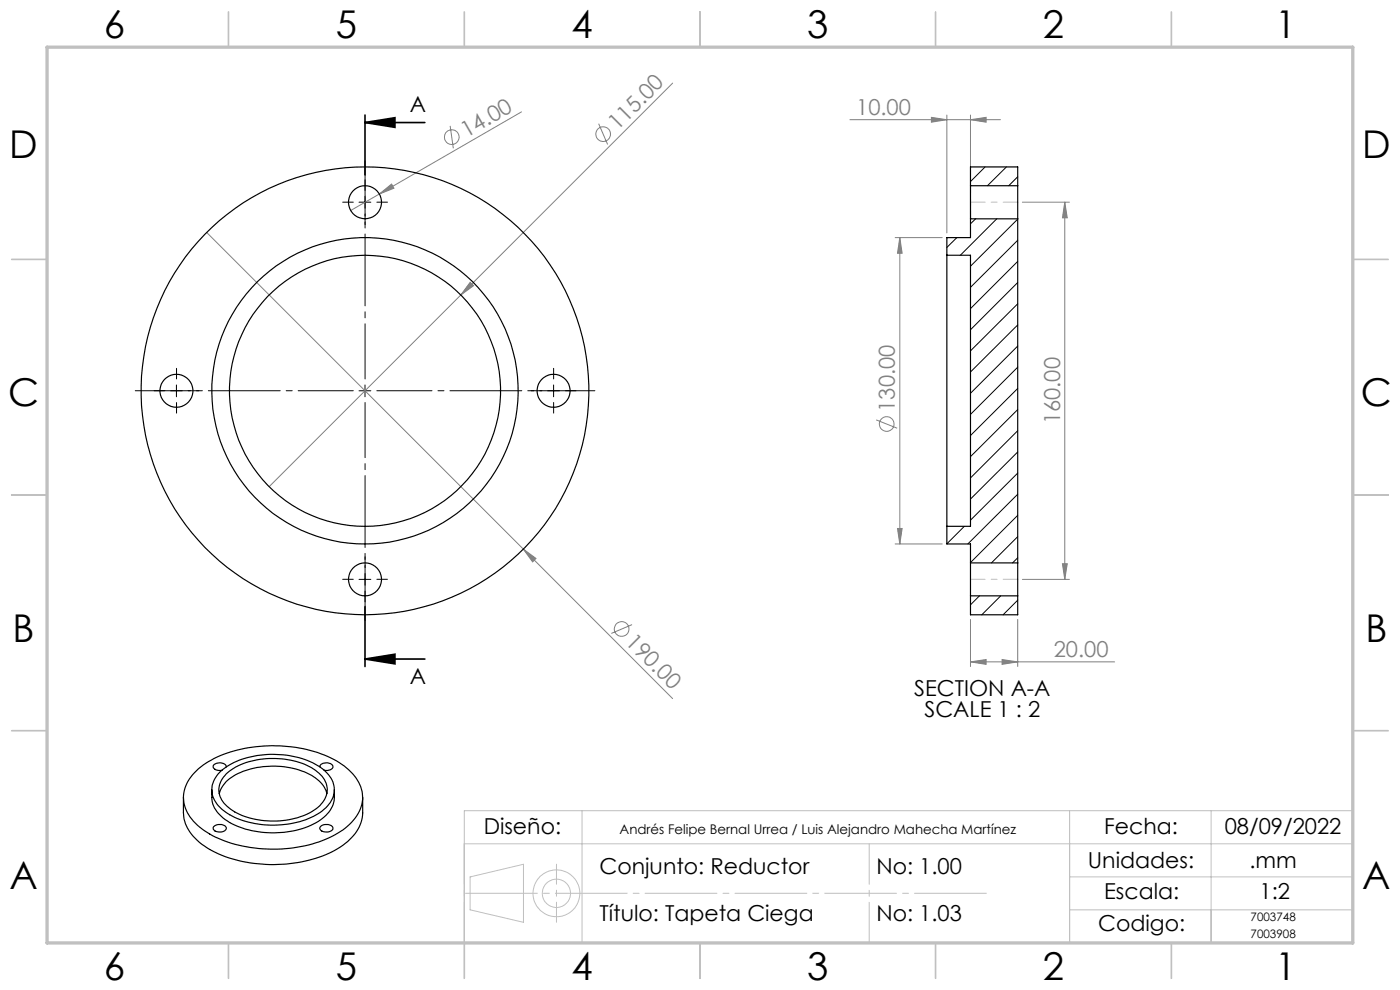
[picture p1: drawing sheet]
<svg xmlns="http://www.w3.org/2000/svg" width="297mm" height="210mm" viewBox="0 0 297 210" stroke-linecap="round" stroke-linejoin="round" font-family="sans-serif">
<g fill="none" stroke="#808080" stroke-width=".21">
<path d="M142.7 17.6l-85.6 85.6M95.5 26.7l.7 4.8M110.6 23.7l-30.1 17.5M127 26.2l1.9 4.4M180.3 25.4h31.9M197.6 24.9l3.3 .5-3.3 .5zM200.9 24.4v25M205.9 25.4l3.3-.5v1zM205.9 24.4v21M43.9 49.3l67.1 67.2M80.5 41.2l2.6-2.2 .5 .9zM80.5 41.2l-6.1 3.5"/>
<path d="M99.7 59.9l.8 .7-2.7 2zM189.9 50.4h10M190.9 50.4l.5 3.3h-1zM190.9 50.4v65M216.9 42.9h10M225.9 42.9l.5 3.3h-1zM225.9 42.9v80M185.9 89.1l4.4 1.7M111 116.5l2.7 2-.7 .7zM111 116.5l31.7 31.7M189.9 115.4h10M190.4 112.1h1l-.5 3.3z"/>
<path d="M225.4 119.6h1l-.5 3.3zM134.1 132.5l-4.4 1.9M205.9 131.4v10M212.6 139.9l3.3 .5-3.3 .5zM215.9 131.4v10M216.9 122.9h10M205.9 140.4l3.3-.5v1zM205.9 140.4h30.6"/>
<circle cx="95.8" cy="29.1" r="1.56"/>
<circle cx="127.9" cy="28.5" r="1.55"/>
<circle cx="188.1" cy="90" r="1.56"/>
<circle cx="131.9" cy="133.4" r="1.57"/>
</g>
<path d="M77.4 26h12.7M77.4 24.4v12.7M77.4 26l6.4-1v2zM77.4 128.7v12.7M77.4 139.8h12.7M77.4 139.8l6.4-1v2z" fill="none" stroke="#000" stroke-width=".35"/>
<g fill="none" stroke="#c0c0c0" stroke-width=".21">
<path d="M98.5 179h188.5M123.5 172v28M226.9 172v28M256.9 172v28M287 172h-188.5v28h50M99.7 186l11.4-2.7v12.3l-11.4-2.6zM226.9 186h60.1M226.9 193h60.1"/>
<circle cx="118" cy="189.5" r="3"/>
<circle cx="118" cy="189.5" r="5"/>
</g>
<path d="M74.9 82.9h-46.2M77.4 80.4v-46.3M77.4 85.4v46.2M79.9 82.9h46.3" fill="none" stroke="#000" stroke-width=".21" stroke-dasharray="15.2 1.3 1.3 1.3" stroke-dashoffset="3.5"/>
<g fill="none" stroke="#000" stroke-width=".21" stroke-dasharray="15.2 1.3 1.3 1.3">
<path d="M74.9 42.9h-2.2M77.4 40.4v-2.3M77.4 45.4v2.2M79.9 42.9h2.3M34.9 82.9h-2.2M37.4 80.4v-2.3M37.4 85.4v2.2M39.9 82.9h2.3M114.9 82.9h-2.2M117.4 80.4v-2.3M117.4 85.4v2.2M119.9 82.9h2.3"/>
<path d="M74.9 122.9h-2.2M77.4 120.4v-2.3M77.4 125.4v2.2M79.9 122.9h2.3"/>
</g>
<path d="M76.2 42.9h2.5M77.4 41.7v2.5M36.2 82.9h2.5M37.4 81.7v2.5M76.2 82.9h2.5M77.4 81.7v2.5M116.2 82.9h2.5M117.4 81.7v2.5M76.2 122.9h2.5M77.4 121.7v2.4" fill="none" stroke="#000" stroke-width=".21"/>
<path d="M98.5 179v21M184.4 200v-21" fill="none" stroke="#c0c0c0" stroke-width=".21" stroke-dasharray="15.2 1.3 1.3 1.3" stroke-dashoffset="6.6"/>
<path d="M98.5 189.5h111" fill="none" stroke="#c0c0c0" stroke-width=".21" stroke-dasharray="15.2 1.3 1.3 1.3" stroke-dashoffset="-.3"/>
<path d="M118.1 195.6v-12.3" fill="none" stroke="#c0c0c0" stroke-width=".21" stroke-dasharray="15.2 1.3 1.3 1.3" stroke-dashoffset="11"/>
<path d="M205.9 39.4v7" fill="none" stroke="#c0c0c0" stroke-width=".21" stroke-dasharray="15.2 1.3 1.3 1.3" stroke-dashoffset="13.6"/>
<path d="M205.9 46.4v-3.5" fill="none" stroke="#c0c0c0" stroke-width=".21" stroke-dasharray="15.2 1.3 1.3 1.3"/>
<path d="M205.9 42.9h10M205.9 122.9h10" fill="none" stroke="#c0c0c0" stroke-width=".21" stroke-dasharray="15.2 1.3 1.3 1.3" stroke-dashoffset="12.1"/>
<g fill="none" stroke="#c0c0c0" stroke-width=".35">
<path d="M48.5 2.5v7.5M98.5 2.5v7.5M148.5 2.5v7.5M198.5 2.5v7.5M248.5 2.5v7.5M2.5 55h7.5M287 55h7.5M2.5 105h7.5M287 105h7.5M2.5 155h7.5M287 155h7.5M48.5 200v7.5"/>
<path d="M98.5 200v7.5M148.5 200v7.5M198.5 200v7.5M248.5 200v7.5"/>
</g>
<path d="M10 10h277v190h-277z" fill="none" stroke="#c0c0c0" stroke-width=".7"/>
<path d="M77.4 26l6.4-1v2zM77.4 139.8l6.4-1v2z" fill="#000"/>
<g fill="#808080">
<path d="M80.5 41.2l2.6-2.2 .5 .9z"/>
<path d="M99.7 59.9l.8 .7-2.7 2z"/>
<path d="M111 116.5l2.7 2-.7 .7z"/>
<path d="M225.9 42.9l.5 3.3h-1zM225.4 119.6h1l-.5 3.3z"/>
<path d="M205.9 25.4l3.3-.5v1zM197.6 24.9l3.3 .5-3.3 .5z"/>
<path d="M205.9 140.4l3.3-.5v1zM212.6 139.9l3.3 .5-3.3 .5z"/>
<path d="M190.9 50.4l.5 3.3h-1zM190.4 112.1h1l-.5 3.3z"/>
</g>
<g fill="none" stroke="#000" stroke-width=".25">
<path d="M205.9 39.4v7M205.9 39.4v-4h10v4M205.9 39.4h10M215.9 39.4v7M200.9 54.1v57.5M200.9 54.1h5v57.5h-5M205.9 46.4v4h-5v3.7M205.9 46.4h10M215.9 46.4v73M200.9 111.6v3.8h5v4M205.9 119.4v7M205.9 119.4h10"/>
<path d="M215.9 119.4v7M205.9 126.4h10M205.9 126.4v4h10v-4M38.9 169.1v3.3a9.2 9.2 0 0 0 5 7.4 29.1 29.1 0 0 0 20.8 2.9 17.5 17.5 0 0 0 11-6.4 7.3 7.3 0 0 0 1.2-3.9v-3.3M42.1 163.1a25 25 0 0 1 16.5-4.9 23.7 23.7 0 0 1 15.4 5.1 7.3 7.3 0 0 1 2.2 8.8 13.6 13.6 0 0 1-7.8 6.2 30.6 30.6 0 0 1-23.3-1 10.5 10.5 0 0 1-6.1-7.3 7.9 7.9 0 0 1 3.1-6.9zM44.9 167.5v1.6a6.5 6.5 0 0 0 3.8 5.4 20.3 20.3 0 0 0 18.8-.2 6.4 6.4 0 0 0 3.4-5.2v-1.6M45.4 175.3a1.66 1.66 0 0 1 2.6 .4 1.68 1.68 0 0 1-2.8 .1zM46.5 168.3a7.1 7.1 0 0 1 4.5-4.4 17.9 17.9 0 0 1 15.5 .8 6.1 6.1 0 0 1 2.9 3.6M46.5 163.9a17 17 0 0 1 12.9-3.8 15.1 15.1 0 0 1 10 3.9 4.9 4.9 0 0 1-.6 7.7 17.5 17.5 0 0 1-12.7 3.3 14.8 14.8 0 0 1-9.8-4.1 4.9 4.9 0 0 1 .2-7zM48 164.2a15.3 15.3 0 0 1 11.7-3.2 12.4 12.4 0 0 1 8.9 4 4.4 4.4 0 0 1-1.1 6.2 16.7 16.7 0 0 1-13.3 2.6 10.6 10.6 0 0 1-7.2-4.1 4.4 4.4 0 0 1 1-5.5zM48 162.7a1.66 1.66 0 0 0-2.7-.4 1.01 1.01 0 0 0 1.4 1.1h.4M67.8 162.7a1.56 1.56 0 0 1 2.4-.6 .7 .7 0 0 1 .4 .8 .7 .7 0 0 1-.9 .5h-.9"/>
<path d="M67.9 175.4a1.78 1.78 0 0 1 2.7 .2 1.39 1.39 0 0 1-2 .8 .74 .74 0 0 1-.7-1z"/>
<circle cx="77.4" cy="42.9" r="3.5"/>
<circle cx="37.4" cy="82.9" r="3.5"/>
<circle cx="77.4" cy="82.9" r="28.8"/>
<circle cx="77.4" cy="82.9" r="32.5"/>
<circle cx="77.4" cy="82.9" r="47.5"/>
<circle cx="117.4" cy="82.9" r="3.5"/>
<circle cx="77.4" cy="122.9" r="3.5"/>
</g>
<g fill="none" stroke="#000" stroke-width=".21">
<path d="M209 35.4l-3.1 3.1M213.5 35.4l-4 4M215.9 37.5l-1.9 1.9M203 50.4l-2.1 2.1M207 46.4l-1.1 1.1M211.5 46.4l-7.8 7.7M215.9 46.5l-10 10M215.9 51l-10 10M215.9 55.4l-10 10.1M215.9 59.9l-10 10M215.9 64.4l-10 10M215.9 68.9l-10 10"/>
<path d="M215.9 73.4l-10 10M215.9 77.9l-10 10M215.9 82.4l-10 10M215.9 86.9l-10 10M215.9 91.4l-10 10M215.9 95.9l-10 10M204.6 111.6l-3.7 3.7M215.9 100.4l-10 9.9M215.9 104.8l-10.6 10.6M215.9 109.3l-10 10M215.9 113.8l-5.6 5.6M215.9 118.3l-1.1 1.1"/>
<path d="M207.8 126.4l-1.9 1.9M212.3 126.4l-4 4M215.9 127.3l-3.1 3.1"/>
</g>
<g font-size="8.1">
<text x="22" y="8">6</text>
<text x="71.2" y="8">5</text>
<text x="121.2" y="8">4</text>
<text x="171.3" y="8">3</text>
<text x="221.3" y="8">2</text>
<text x="270.5" y="8">1</text>
<text x="2" y="33.6">D</text>
<text x="289" y="33.6">D</text>
<text x="1.7" y="86.1">C</text>
<text x="288.7" y="86.1">C</text>
<text x="2.7" y="136.1">B</text>
<text x="289.7" y="136.1">B</text>
<text x="2" y="188.6">A</text>
<text x="289" y="188.6">A</text>
<text x="22" y="208">6</text>
<text x="71.2" y="208">5</text>
<text x="121.2" y="208">4</text>
<text x="171.3" y="208">3</text>
<text x="221.3" y="208">2</text>
<text x="270.5" y="208">1</text>
</g>
<g font-size="4.7">
<text x="86.9" y="23.8">A</text>
<text x="86.9" y="145.2">A</text>
<text x="193.9" y="147.6">SECTION A-A</text>
<text x="196.1" y="152.2">SCALE 1 : 2</text>
<text x="102.6" y="176.9">Diseño:</text>
<text x="234.2" y="176.9">Fecha:</text>
<text x="259.8" y="176.9">08/09/2022</text>
<text x="127.2" y="185.4">Conjunto: Reductor</text>
<text x="185.9" y="185.4">No: 1.00</text>
<text x="230.8" y="184.2">Unidades:</text>
<text x="265.1" y="184.2">.mm</text>
<text x="234.2" y="190.7">Escala:</text>
<text x="267.2" y="190.7">1:2</text>
<text x="127.2" y="195.4">Título: Tapeta Ciega</text>
<text x="185.9" y="195.4">No: 1.03</text>
<text x="233" y="197.5">Codigo:</text>
</g>
<g font-size="4.7" fill="#808080">
<text x="98.9" y="29.3" transform="rotate(-30 98.9 29.3)">14.00</text>
<text x="131" y="27.8" transform="rotate(-45 131 27.8)">115.00</text>
<text x="181.6" y="24.4">10.00</text>
<text x="189.8" y="87.4" transform="rotate(-90 189.8 87.4)">130.00</text>
<text x="224.9" y="90" transform="rotate(-90 224.9 90)">160.00</text>
<text x="132.5" y="136.4" transform="rotate(45 132.5 136.4)">190.00</text>
<text x="223.6" y="139.4">20.00</text>
</g>
<text font-size="2.8" x="131.4" y="176.9">Andrés Felipe Bernal Urrea / Luis Alejandro Mahecha Martínez</text>
<g font-size="2.5">
<text x="265.3" y="195.4">7003748</text>
<text x="265.3" y="198.9">7003908</text>
</g>
</svg>
